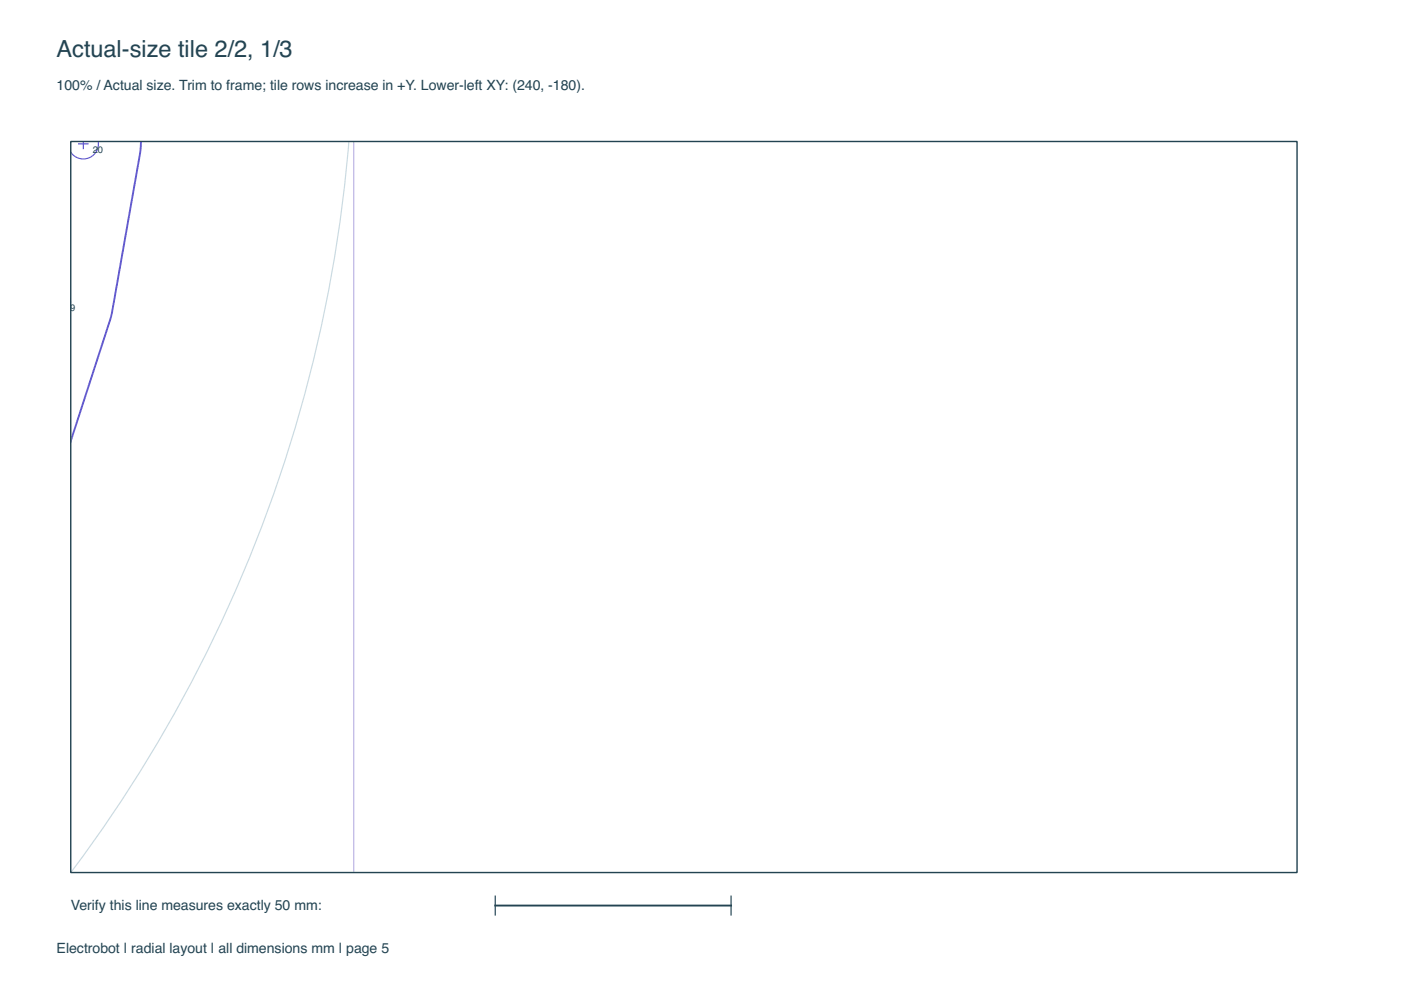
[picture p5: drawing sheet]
<svg xmlns="http://www.w3.org/2000/svg" width="297mm" height="210mm" viewBox="0 0 297 210" stroke-linecap="round" stroke-linejoin="round" font-family="sans-serif">
<path d="M75 29.9v155.1" fill="none" stroke="#bcb4e4" stroke-width=".25"/>
<path d="M73.9 29.9l-1.6 15.8-3.4 19.8-4.6 19.3-5.9 18.7-7 18.3-8.1 17.6-9.3 17-10.2 16.3-8.9 12.2" fill="none" stroke="#cadbe2" stroke-width=".25"/>
<path d="M29.9 29.9l-.2 2.7-6.1 34.4-8.7 26.7" fill="none" stroke="#635bce" stroke-width=".4"/>
<path d="M16.7 30.5h2M17.7 29.9v1.6M20.8 29.9a3.2 3.2 0 0 1-2 3.6 3.2 3.2 0 0 1-3.9-1.3M14.9 64h.1M15 64l-.1 .1" fill="none" stroke="#635bce" stroke-width=".25"/>
<path d="M15 30h260v155h-260z" fill="none" stroke="#234452" stroke-width=".3"/>
<path d="M105 192h50" fill="none" stroke="#234452" stroke-width=".4"/>
<path d="M105 190v4M155 190v4" fill="none" stroke="#234452" stroke-width=".25"/>
<text font-size="5" fill="#234452" x="12" y="12">Actual-size tile 2/2, 1/3</text>
<g font-size="3" fill="#234452">
<text x="12" y="19">100% / Actual size. Trim to frame; tile rows increase in +Y. Lower-left XY: (240, -180).</text>
<text x="15" y="193">Verify this line measures exactly 50 mm:</text>
<text x="12" y="202">Electrobot | radial layout | all dimensions mm | page 5</text>
</g>
<g font-size="2" fill="#234452">
<text x="19.7" y="32.5">20</text>
<text x="13.8" y="66">19</text>
</g>
</svg>
